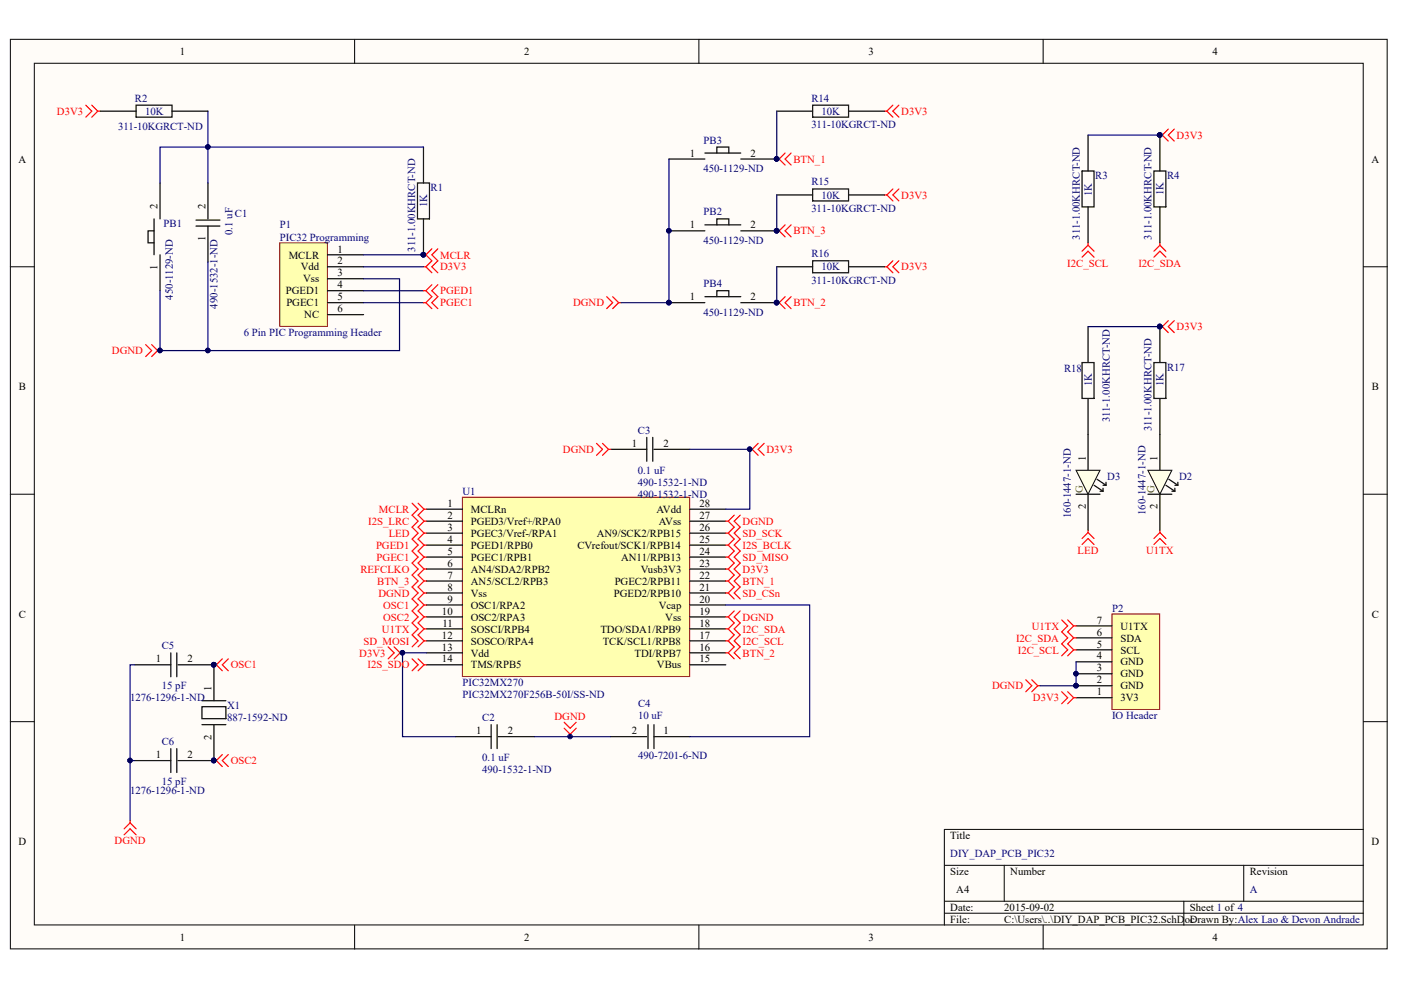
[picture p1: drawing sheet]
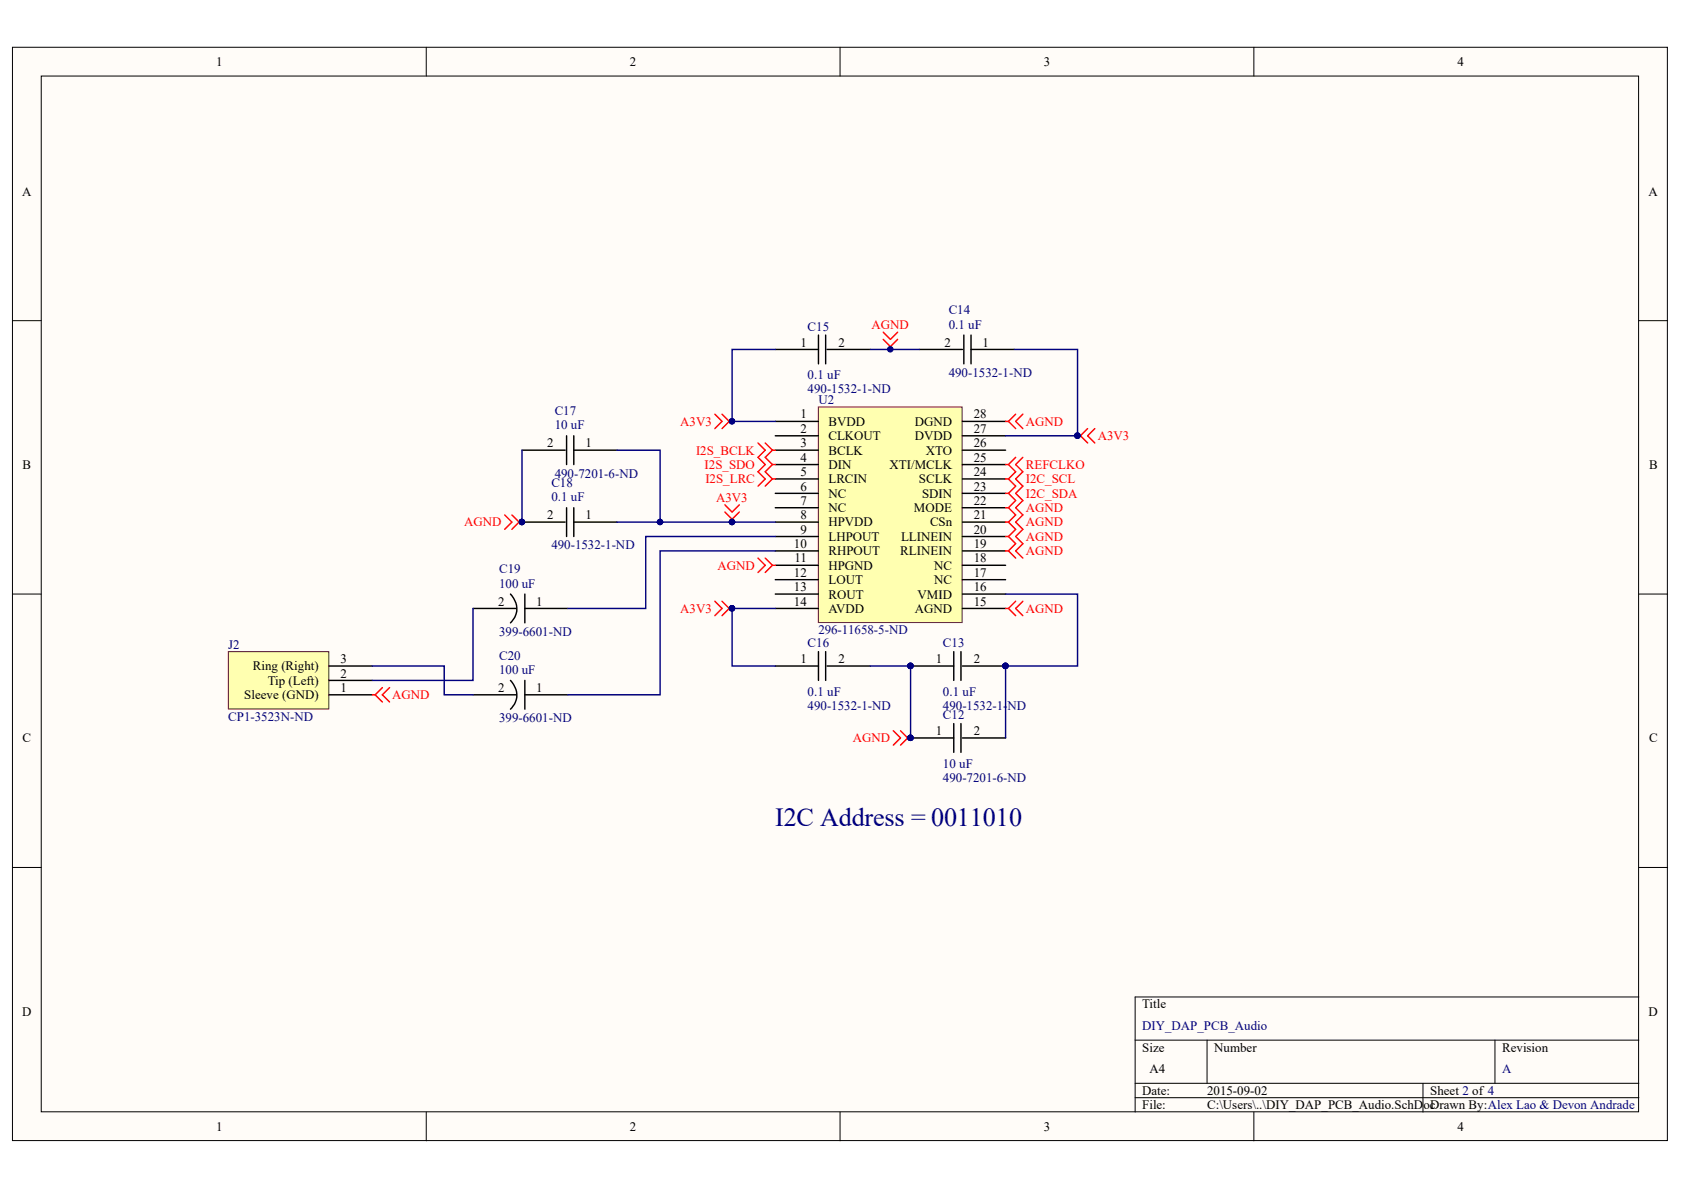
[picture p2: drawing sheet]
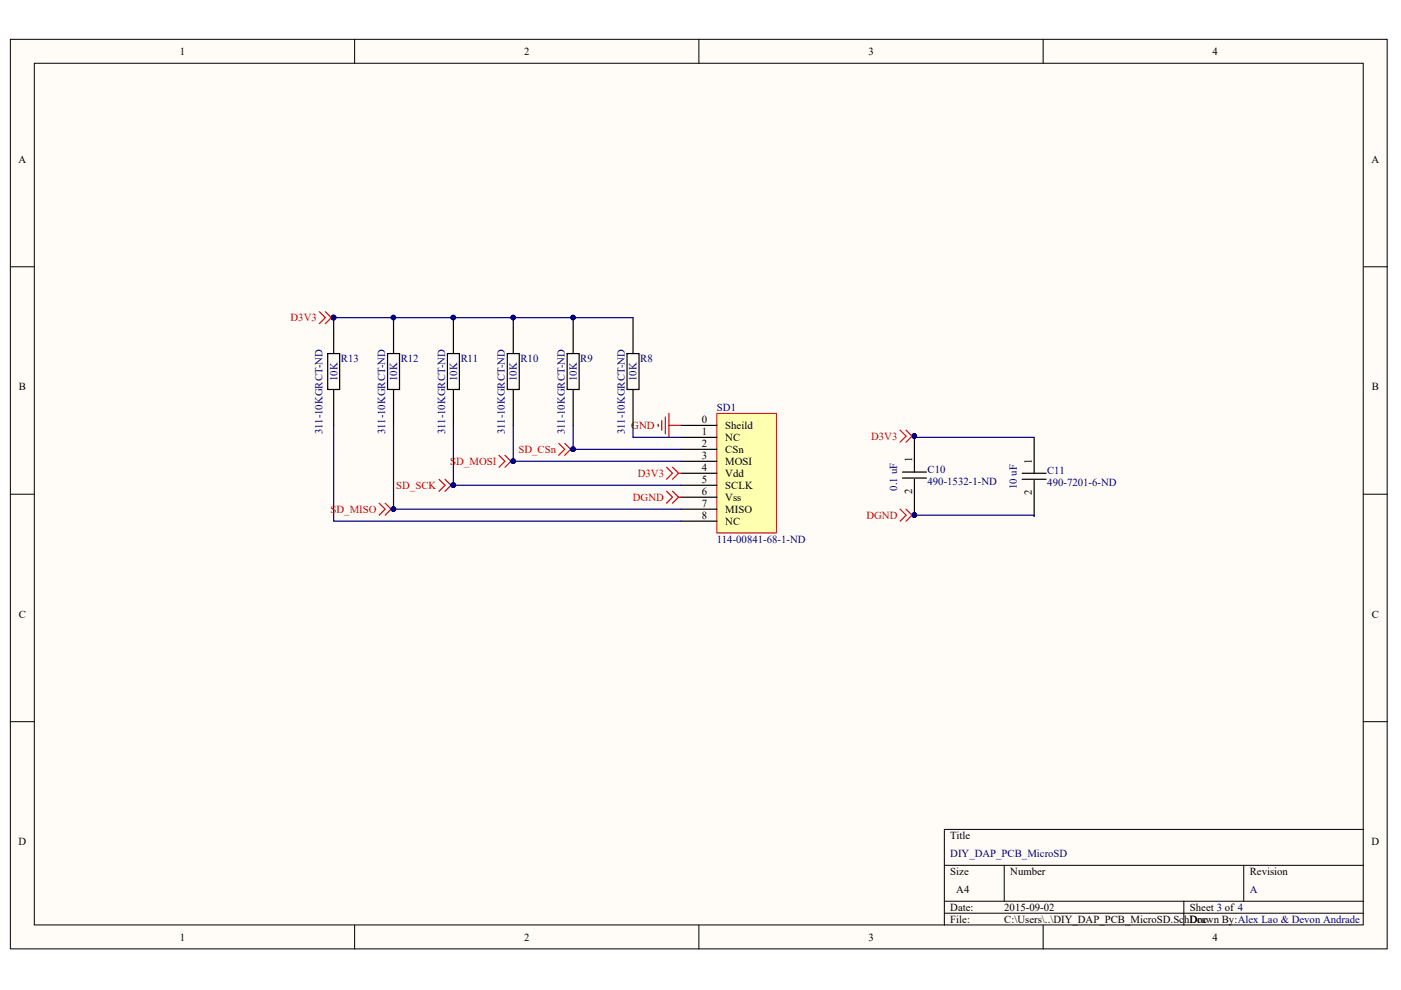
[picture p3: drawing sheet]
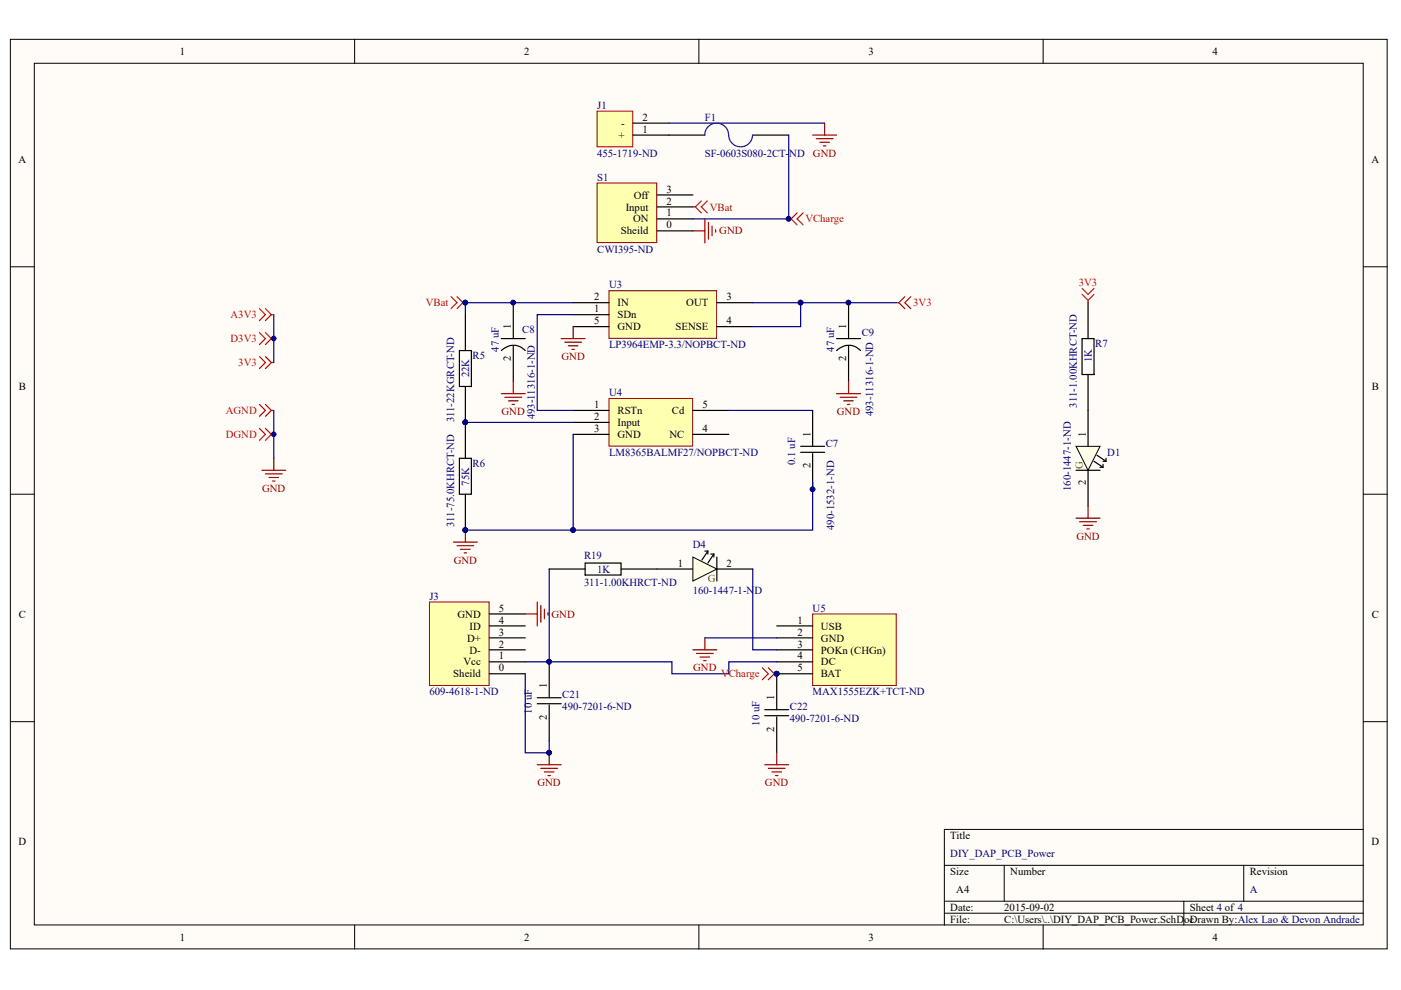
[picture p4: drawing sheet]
# Altium project DIY_DAP_PCB.PrjPCB
4 sheets, 63 parts. Net scope: global (net labels, ports and power ports of the same name join across sheets).
Board file: DIY_DAP_PCB.PcbDoc
Sheets:
  DIY_DAP_PCB_PIC32.SchDoc
  DIY_DAP_PCB_Power.SchDoc
  DIY_DAP_PCB_Audio.SchDoc
  DIY_DAP_PCB_MicroSD.SchDoc

## Sheet DIY_DAP_PCB_PIC32.SchDoc: DIY_DAP_PCB_PIC32
size A4; Revision: A; SheetNumber: 1; SheetTotal: 4

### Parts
C1  490-1532-1-ND  [0603]
C2  490-1532-1-ND  [0603]
C3  490-1532-1-ND  [0603]
C4  490-7201-6-ND  [0603]
C5  1276-1296-1-ND  [0603]
C6  1276-1296-1-ND  [0603]
D2  160-1447-1-ND  [0603]
D3  160-1447-1-ND  [0603]
P1  6 Pin PIC Programming Header  [PIC32 Programming Header]
P2  IO Header  [IO Header]
PB1  450-1129-ND  [450-1129-ND]
PB2  450-1129-ND  [450-1129-ND]
PB3  450-1129-ND  [450-1129-ND]
PB4  450-1129-ND  [450-1129-ND]
R1  311-1.00KHRCT-ND  [0603]
R2  311-10KGRCT-ND  [0603]
R3  311-1.00KHRCT-ND  [0603]
R4  311-1.00KHRCT-ND  [0603]
R14  311-10KGRCT-ND  [0603]
R15  311-10KGRCT-ND  [0603]
R16  311-10KGRCT-ND  [0603]
R17  311-1.00KHRCT-ND  [0603]
R18  311-1.00KHRCT-ND  [0603]
U1  PIC32MX270  [PIC32MX270F256B-50I/SS-ND]
X1  887-1592-ND  [887-1592-ND]

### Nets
DGND: C1.1 C2.2 C3.1 C4.2 C5.1 C6.1 P1.3(Vss) P2.2(GND) P2.3(GND) P2.4(GND) PB1.1 PB2.1 PB3.1 PB4.1 U1.8(Vss) U1.19(Vss) U1.27(AVss) ; off-sheet DGND  [project net GND]
BTN_1: PB3.2 R14.1 U1.22(PGEC2/RPB11) ; off-sheet BTN_1
BTN_2: PB4.2 R16.1 U1.16(TDI/RPB7) ; off-sheet BTN_2
BTN_3: PB2.2 R15.1 U1.7(AN5/SCL2/RPB3) ; off-sheet BTN_3
D3V3: C2.1 C3.2 P1.2(Vdd) P2.1(3V3) R2.1 R3.1 R4.2 R14.2 R15.2 R16.2 R17.2 R18.2 U1.13(Vdd) U1.23(Vusb3V3) U1.28(AVdd) ; off-sheet D3V3  [project net 3V3]
I2C_SCL: P2.5(SCL) R3.2 U1.17(TCK/SCL1/RPB8) ; off-sheet I2C_SCL
I2C_SDA: P2.6(SDA) R4.1 U1.18(TDO/SDA1/RPB9) ; off-sheet I2C_SDA
I2S_BCLK: U1.25(CVrefout/SCK1/RPB14) ; off-sheet I2S_BCLK
I2S_LRC: U1.2(PGED3/Vref+/RPA0) ; off-sheet I2S_LRC
I2S_SDO: U1.14(TMS/RPB5) ; off-sheet I2S_SDO
LED: D3.2(-) U1.3(PGEC3/Vref-/RPA1) ; off-sheet LED
MCLR: P1.1(MCLR) R1.1 U1.1(MCLRn) ; off-sheet MCLR
OSC1: C5.2 U1.9(OSC1/RPA2) X1.1 ; off-sheet OSC1
OSC2: C6.2 U1.10(OSC2/RPA3) X1.2 ; off-sheet OSC2
PGEC1: P1.5(PGEC1) U1.5(PGEC1/RPB1) ; off-sheet PGEC1
PGED1: P1.4(PGED1) U1.4(PGED1/RPB0) ; off-sheet PGED1
REFCLKO: U1.6(AN4/SDA2/RPB2) ; off-sheet REFCLKO
SD_CSn: U1.21(PGED2/RPB10) ; off-sheet SD_CSn
SD_MISO: U1.24(AN11/RPB13) ; off-sheet SD_MISO
SD_MOSI: U1.12(SOSCO/RPA4) ; off-sheet SD_MOSI
SD_SCK: U1.26(AN9/SCK2/RPB15) ; off-sheet SD_SCK
U1TX: D2.2(-) P2.7(U1TX) U1.11(SOSCI/RPB4) ; off-sheet U1TX
NetC1_2: C1.2 PB1.2 R1.2 R2.2
NetC4_1: C4.1 U1.20(Vcap)
NetD2_1: D2.1(+) R17.1
NetD3_1: D3.1(+) R18.1

Not connected (* = marked no-connect by the designer): P1 6(NC); U1 15(VBus)

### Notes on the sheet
- Alex Lao & Devon Andrade

## Sheet DIY_DAP_PCB_Power.SchDoc: DIY_DAP_PCB_Power
size A4; Revision: A; SheetNumber: 4; SheetTotal: 4

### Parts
C7  490-1532-1-ND  [0603]
C8  493-11316-1-ND  [493-11316-1-ND]
C9  493-11316-1-ND  [493-11316-1-ND]
C21  490-7201-6-ND  [0603]
C22  490-7201-6-ND  [0603]
D1  160-1447-1-ND  [0603]
D4  160-1447-1-ND  [0603]
F1  SF-0603S080-2CT-ND  [0603]
J1  455-1719-ND  [455-1719-ND]
J3  609-4618-1-ND  [609-4618-1-ND]
R5  311-22KGRCT-ND  [0603]
R6  311-75.0KHRCT-ND  [0603]
R7  311-1.00KHRCT-ND  [0603]
R19  311-1.00KHRCT-ND  [0603]
S1  CWI395-ND  [CWI395-ND]
U3  LP3964EMP-3.3/NOPBCT-ND  [LP3964EMP-3.3/NOPBCT-ND]
U4  LM8365BALMF27/NOPBCT-ND  [LM8365BALMF27/NOPBCT-ND]
U5  MAX1555EZK+TCT-ND  [MAX1555EZK+TCT-ND]

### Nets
GND: C7.2 C8.2 C9.2 C21.2 C22.2 D1.2(-) J1.2(-) J3.0(Sheild) J3.5(GND) R6.2 S1.0(Sheild) U3.5(GND) U4.3(GND) U5.2(GND) ; off-sheet AGND, off-sheet DGND  [also labelled AGND, DGND]
3V3: C9.1 R7.2 U3.3(OUT) U3.4(SENSE) ; off-sheet 3V3, off-sheet A3V3, off-sheet D3V3  [also labelled A3V3, D3V3]
VBat: C8.1 R5.2 S1.2(Input) U3.2(IN) ; off-sheet VBat
VCharge: C22.1 F1.2 S1.1(ON) U5.5(BAT) ; off-sheet VCharge
NetC7_1: C7.1 U4.5(Cd)
NetC21_1: C21.1 J3.1(Vcc) R19.1 U5.4(DC)
NetD1_1: D1.1(+) R7.1
NetD4_1: D4.1(+) R19.2
NetD4_2: D4.2(-) U5.3(POKn_(CHGn))
NetF1_1: F1.1 J1.1(+)
NetR5_1: R5.1 R6.1 U4.2(Input)
NetU3_1: U3.1(SDn) U4.1(RSTn)

Not connected (* = marked no-connect by the designer): J3 2(D-) 3(D+) 4(ID); S1 3(Off); U4 4(NC); U5 1(USB)

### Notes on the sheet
- Alex Lao & Devon Andrade

## Sheet DIY_DAP_PCB_Audio.SchDoc: DIY_DAP_PCB_Audio
size A4; Revision: A; SheetNumber: 2; SheetTotal: 4

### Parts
C12  490-7201-6-ND  [0603]
C13  490-1532-1-ND  [0603]
C14  490-1532-1-ND  [0603]
C15  490-1532-1-ND  [0603]
C16  490-1532-1-ND  [0603]
C17  490-7201-6-ND  [0603]
C18  490-1532-1-ND  [0603]
C19  399-6601-ND  [399-6601-ND]
C20  399-6601-ND  [399-6601-ND]
J2  CP1-3523N-ND  [CP1-3523N-ND]
U2  296-11658-5-ND  [296-11658-5-ND]

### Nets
AGND: C12.1 C13.1 C14.2 C15.2 C16.2 C17.2 C18.2 J2.1(Sleeve_(GND)) U2.11(HPGND) U2.15(AGND) U2.19(RLINEIN) U2.20(LLINEIN) U2.21(CSn) U2.22(MODE) U2.28(DGND) ; off-sheet AGND  [project net GND]
A3V3: C14.1 C15.1 C16.1 C17.1 C18.1 U2.1(BVDD) U2.8(HPVDD) U2.14(AVDD) U2.27(DVDD) ; off-sheet A3V3  [project net 3V3]
I2C_SCL: U2.24(SCLK) ; off-sheet I2C_SCL
I2C_SDA: U2.23(SDIN) ; off-sheet I2C_SDA
I2S_BCLK: U2.3(BCLK) ; off-sheet I2S_BCLK
I2S_LRC: U2.5(LRCIN) ; off-sheet I2S_LRC
I2S_SDO: U2.4(DIN) ; off-sheet I2S_SDO
REFCLKO: U2.25(XTI/MCLK) ; off-sheet REFCLKO
NetC12_2: C12.2 C13.2 U2.16(VMID)
NetC19_1: C19.1 U2.9(LHPOUT)
NetC19_2: C19.2 J2.2(Tip_(Left))
NetC20_1: C20.1 U2.10(RHPOUT)
NetC20_2: C20.2 J2.3(Ring_(Right))

Not connected (* = marked no-connect by the designer): U2 2(CLKOUT) 6(NC) 7(NC) 12(LOUT) 13(ROUT) 17(NC) 18(NC) 26(XTO)

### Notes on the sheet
- I2C Address = 0011010
- Alex Lao & Devon Andrade

## Sheet DIY_DAP_PCB_MicroSD.SchDoc: DIY_DAP_PCB_MicroSD
size A4; Revision: A; SheetNumber: 3; SheetTotal: 4

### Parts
C10  490-1532-1-ND  [0603]
C11  490-7201-6-ND  [0603]
R8  311-10KGRCT-ND  [0603]
R9  311-10KGRCT-ND  [0603]
R10  311-10KGRCT-ND  [0603]
R11  311-10KGRCT-ND  [0603]
R12  311-10KGRCT-ND  [0603]
R13  311-10KGRCT-ND  [0603]
SD1  114-00841-68-1-ND  [114-00841-68-1-ND]

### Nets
GND: C10.2 C11.2 SD1.0(Sheild) SD1.6(Vss) ; off-sheet DGND  [also labelled DGND]
D3V3: C10.1 C11.1 R8.1 R9.1 R10.1 R11.1 R12.1 R13.1 SD1.4(Vdd) ; off-sheet D3V3  [project net 3V3]
SD_CSn: R9.2 SD1.2(CSn) ; off-sheet SD_CSn
SD_MISO: R12.2 SD1.7(MISO) ; off-sheet SD_MISO
SD_MOSI: R10.2 SD1.3(MOSI) ; off-sheet SD_MOSI
SD_SCK: R11.2 SD1.5(SCLK) ; off-sheet SD_SCK
NetR8_2: R8.2 SD1.1(NC)
NetR13_2: R13.2 SD1.8(NC)

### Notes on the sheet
- Alex Lao & Devon Andrade

## Nets that join several sheets
GND: DIY_DAP_PCB_PIC32 (17 pins), DIY_DAP_PCB_Power (14 pins), DIY_DAP_PCB_Audio (15 pins), DIY_DAP_PCB_MicroSD (C10.2 C11.2 SD1.0 SD1.6)
3V3: DIY_DAP_PCB_PIC32 (15 pins), DIY_DAP_PCB_Power (C9.1 R7.2 U3.3 U3.4), DIY_DAP_PCB_Audio (9 pins), DIY_DAP_PCB_MicroSD (9 pins)
I2C_SCL: DIY_DAP_PCB_PIC32 (P2.5 R3.2 U1.17), DIY_DAP_PCB_Audio (U2.24)
I2C_SDA: DIY_DAP_PCB_PIC32 (P2.6 R4.1 U1.18), DIY_DAP_PCB_Audio (U2.23)
I2S_BCLK: DIY_DAP_PCB_PIC32 (U1.25), DIY_DAP_PCB_Audio (U2.3)
I2S_LRC: DIY_DAP_PCB_PIC32 (U1.2), DIY_DAP_PCB_Audio (U2.5)
I2S_SDO: DIY_DAP_PCB_PIC32 (U1.14), DIY_DAP_PCB_Audio (U2.4)
REFCLKO: DIY_DAP_PCB_PIC32 (U1.6), DIY_DAP_PCB_Audio (U2.25)
SD_CSn: DIY_DAP_PCB_PIC32 (U1.21), DIY_DAP_PCB_MicroSD (R9.2 SD1.2)
SD_MISO: DIY_DAP_PCB_PIC32 (U1.24), DIY_DAP_PCB_MicroSD (R12.2 SD1.7)
SD_MOSI: DIY_DAP_PCB_PIC32 (U1.12), DIY_DAP_PCB_MicroSD (R10.2 SD1.3)
SD_SCK: DIY_DAP_PCB_PIC32 (U1.26), DIY_DAP_PCB_MicroSD (R11.2 SD1.5)
